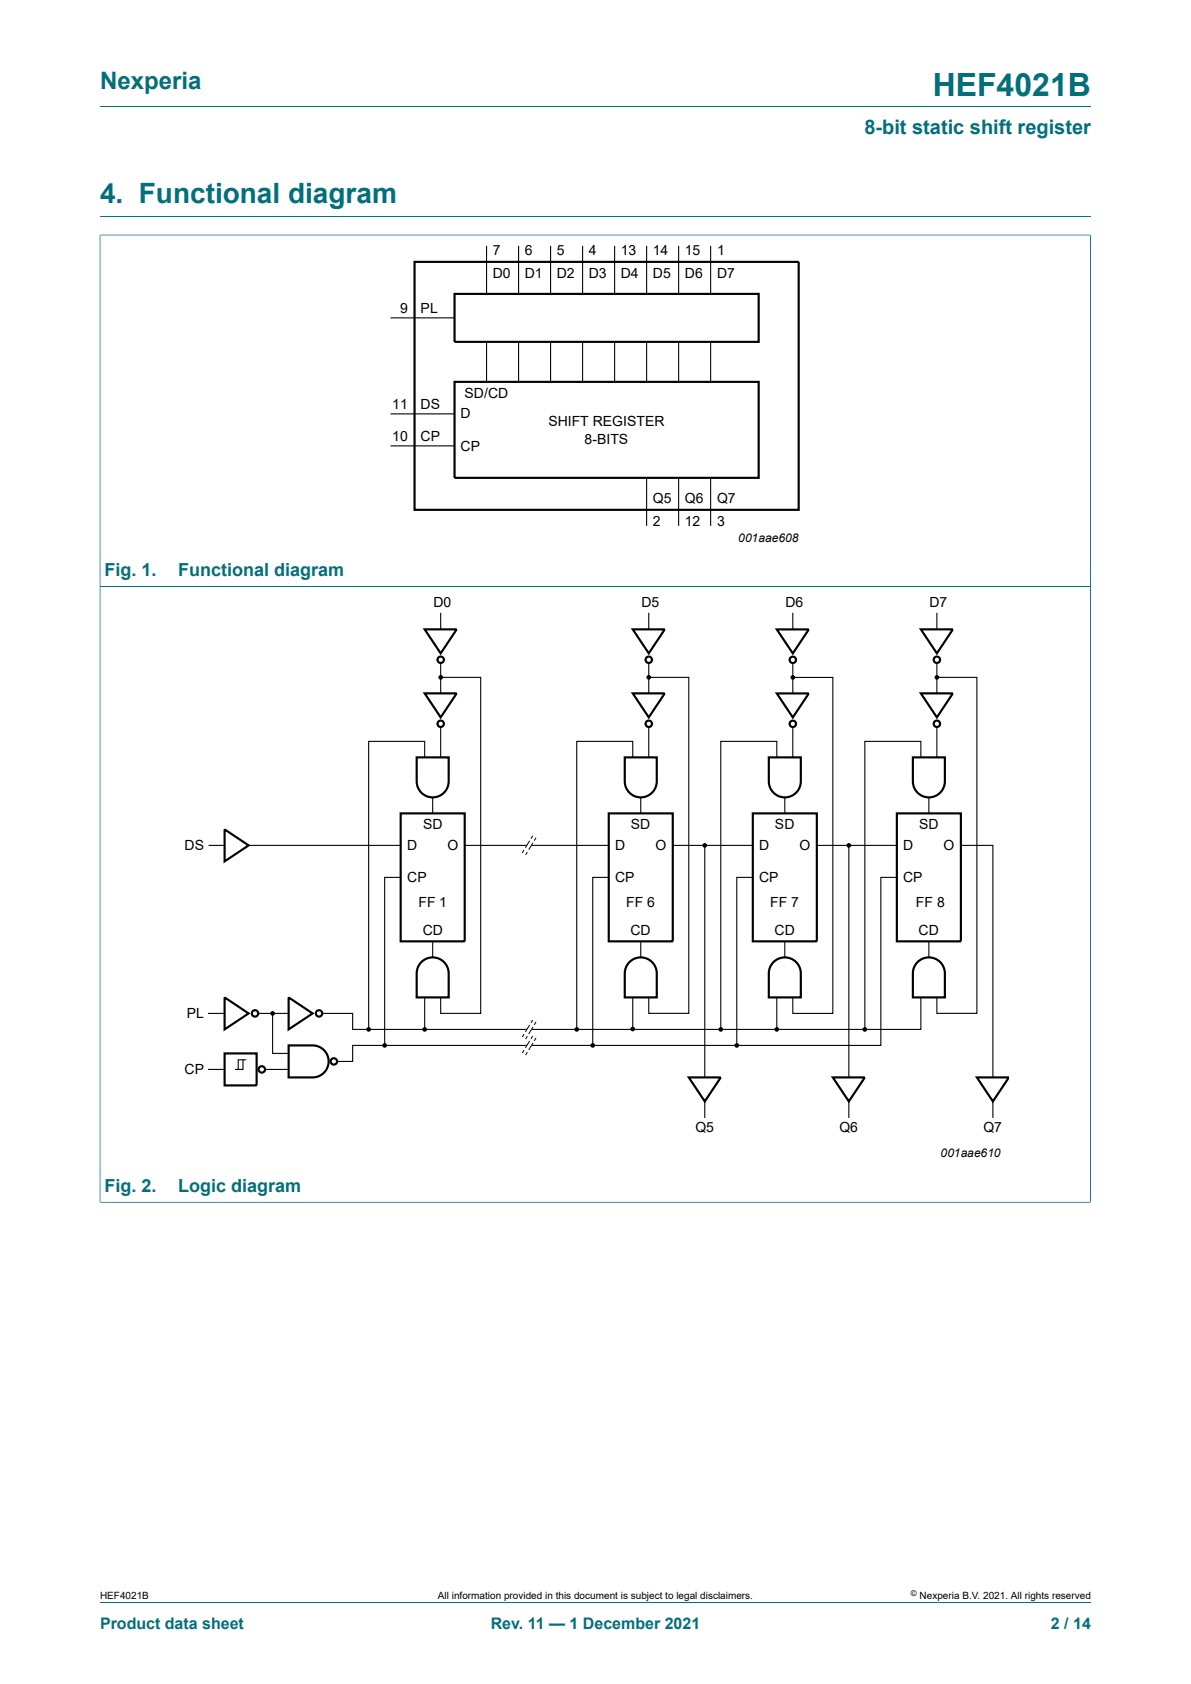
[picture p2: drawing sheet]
<svg xmlns="http://www.w3.org/2000/svg" width="210mm" height="297mm" viewBox="0 0 210 297" stroke-linecap="round" stroke-linejoin="round" font-family="sans-serif">
<path d="M17.6 18.8h174.8M17.6 38.2h174.8M17.6 41.5h174.7M17.6 41.4v170.7M192.3 41.4v170.7M17.6 103.4h174.7M17.6 212h174.7" fill="none" stroke="#036f7b" stroke-width=".18"/>
<g fill="none" stroke="#000" stroke-width=".38">
<path d="M73.1 46.2h67.7v43.7h-67.7zM80.1 51.8h53.7v8.5h-53.7zM80.1 67.3h53.7v17h-53.7zM74.9 111h5.6l-2.8 4.2zM111.6 111h5.6l-2.8 4.2zM137 111h5.6l-2.8 4.2zM162.4 111h5.6l-2.8 4.2zM73.5 133.6h5.6v4.2a2.82 2.82 0 0 1-2.8 2.8 2.82 2.82 0 0 1-2.8-2.8zM74.9 122.3h5.6l-2.8 4.2zM110.2 133.6h5.6v4.2a2.82 2.82 0 0 1-2.8 2.8 2.82 2.82 0 0 1-2.8-2.8zM111.6 122.3h5.6l-2.8 4.2zM135.6 133.6h5.6v4.2a2.82 2.82 0 0 1-2.8 2.8 2.82 2.82 0 0 1-2.8-2.8z"/>
<path d="M137 122.3h5.6l-2.8 4.2zM161 133.6h5.6v4.2a2.82 2.82 0 0 1-2.8 2.8 2.82 2.82 0 0 1-2.8-2.8zM162.4 122.3h5.6l-2.8 4.2zM39.6 146.3l4.2 2.8-4.2 2.8zM70.6 143.5h11.3v22.5h-11.3zM107.3 143.5h11.3v22.5h-11.3zM132.7 143.5h11.3v22.5h-11.3zM158.1 143.5h11.3v22.5h-11.3zM39.6 175.9l4.2 2.8-4.2 2.9zM50.9 175.9l4.2 2.8-4.2 2.9zM74.1 169.9a2.82 2.82 0 0 1 3.1-.9 2.82 2.82 0 0 1 1.9 2.7v4.2h-5.6v-4.2v-.7zM110.8 169.9a2.82 2.82 0 0 1 3.1-.9 2.82 2.82 0 0 1 1.9 2.7v4.2h-5.6v-4.2v-.7z"/>
<path d="M136.2 169.9a2.82 2.82 0 0 1 3.1-.9 2.82 2.82 0 0 1 1.9 2.7v4.2h-5.6v-4.2v-.7zM161.6 169.9a2.82 2.82 0 0 1 3.1-.9 2.82 2.82 0 0 1 1.9 2.7v4.2h-5.6v-4.2v-.7zM39.6 185.8h5.6v5.6h-5.6zM50.9 184.4h4.2a2.82 2.82 0 0 1 2.8 2.8 2.82 2.82 0 0 1-2.8 2.8h-4.2zM121.4 190h5.7l-2.8 4.3zM146.8 190h5.7l-2.8 4.3zM172.2 190h5.7l-2.8 4.3z"/>
<circle cx="77.7" cy="116.4" r=".56"/>
<circle cx="114.4" cy="116.4" r=".56"/>
<circle cx="139.8" cy="116.4" r=".56"/>
<circle cx="165.2" cy="116.4" r=".56"/>
<circle cx="77.7" cy="127.6" r=".56"/>
<circle cx="114.4" cy="127.6" r=".56"/>
<circle cx="139.8" cy="127.7" r=".56"/>
<circle cx="165.2" cy="127.6" r=".56"/>
<circle cx="45" cy="178.7" r=".56"/>
<circle cx="56.3" cy="178.7" r=".56"/>
<circle cx="46.2" cy="188.6" r=".56"/>
<circle cx="58.9" cy="187.2" r=".56"/>
</g>
<g fill="none" stroke="#000" stroke-width=".19">
<path d="M68.9 56.1h11.2M85.8 43.4v8.4M91.4 43.4v8.4M97.1 43.4v8.4M102.7 43.4v8.4M108.4 43.4v8.4M114 43.4v8.4M119.7 43.4v8.4M125.3 43.4v8.4M68.9 73h11.2M68.9 78.6h11.2M85.8 60.3v7"/>
<path d="M91.4 60.3v7M97.1 60.3v7M102.7 60.3v7M108.4 60.3v7M114 60.3v7M119.7 60.3v7M125.3 60.3v7M114 84.3v8.4M119.7 84.3v8.4M125.3 84.3v8.4M77.7 119.5h7.1v59.2h-7.1v-2.8M77.7 108.2v2.8"/>
<path d="M77.7 116.9v5.3M114.4 119.5h7v59.2h-7v-2.8M114.4 108.2v2.8M114.4 116.9v5.3M139.8 119.5h7v59.2h-7v-2.8M139.8 108.2v2.8M139.8 116.9v5.3M165.2 119.5h7v59.2h-7v-2.8M165.2 108.2v2.8M165.2 116.9v5.3M74.9 133.6v-2.8h-9.9v50.7M77.7 128.2v5.3"/>
<path d="M111.6 133.6v-2.8h-9.9v50.8M114.4 128.2v5.3M137 133.6v-2.8h-9.9v50.8M139.8 128.2v5.3M162.4 133.6v-2.8h-9.9v50.8M165.2 128.2v5.3M36.8 149.1h2.8M43.8 149.1h26.8M70.6 154.7h-2.8v29.7M81.9 149.1h25.4M107.3 154.7h-2.8v29.7M118.6 149.1h14.1"/>
<path d="M124.3 149.1v40.9M132.7 154.7h-2.8v29.7M144 149.1h14.1M149.7 149.1v40.9M158.1 154.7h-2.8v29.7h-93.1v2.8h-2.8M169.4 149.1h5.7v40.9M36.8 178.7h2.8M45.5 178.7h5.4M48.1 178.7v7.1h2.8M74.9 175.9v5.7M111.6 175.9v5.7M137 175.9v5.7"/>
<path d="M162.4 175.9v5.7h-100.2v-2.9h-5.4M36.8 188.6h2.8M42.8 186.9v1.7h-1.4M43.4 186.9h-1.4v1.7M46.7 188.6h4.2M124.3 194.3v2.8M149.7 194.3v2.8M175.1 194.3v2.8"/>
</g>
<g fill="#000">
<circle cx="77.7" cy="119.5" r=".28"/>
<circle cx="114.4" cy="119.5" r=".28"/>
<circle cx="139.8" cy="119.5" r=".28"/>
<circle cx="165.2" cy="119.5" r=".28"/>
<circle cx="48.1" cy="178.7" r=".28"/>
<circle cx="65" cy="181.5" r=".28"/>
<circle cx="67.8" cy="184.4" r=".28"/>
<circle cx="74.9" cy="181.6" r=".28"/>
<circle cx="101.7" cy="181.6" r=".28"/>
<circle cx="104.5" cy="184.4" r=".28"/>
<circle cx="111.6" cy="181.5" r=".28"/>
<circle cx="127.1" cy="181.6" r=".28"/>
<circle cx="129.9" cy="184.4" r=".28"/>
<circle cx="137" cy="181.6" r=".28"/>
<circle cx="152.5" cy="181.6" r=".28"/>
</g>
<g fill="none" stroke="#000" stroke-width=".25">
<circle cx="77.7" cy="119.5" r=".28"/>
<circle cx="114.4" cy="119.5" r=".28"/>
<circle cx="139.8" cy="119.5" r=".28"/>
<circle cx="165.2" cy="119.5" r=".28"/>
<circle cx="48.1" cy="178.7" r=".28"/>
<circle cx="65" cy="181.5" r=".28"/>
<circle cx="67.8" cy="184.4" r=".28"/>
<circle cx="74.9" cy="181.6" r=".28"/>
<circle cx="101.7" cy="181.6" r=".28"/>
<circle cx="104.5" cy="184.4" r=".28"/>
<circle cx="111.6" cy="181.5" r=".28"/>
<circle cx="127.1" cy="181.6" r=".28"/>
<circle cx="129.9" cy="184.4" r=".28"/>
<circle cx="137" cy="181.6" r=".28"/>
<circle cx="152.5" cy="181.6" r=".28"/>
</g>
<path d="M93.9 147.4l.6 .4-1.7 2.8-.6-.4z" fill="#fff"/>
<path d="M93.9 147.4l.6 .4-1.7 2.8-.6-.4z" fill="none" stroke="#fff" stroke-width=".18"/>
<path d="M92.4 149.9l-.3 .5M93 150.3l-.3 .5M93.4 148.3l-.8 1.2M93.9 147.4l-.3 .5M94 148.6l-.8 1.3M94.5 147.8l-.3 .5" fill="none" stroke="#000" stroke-width=".18"/>
<path d="M93.9 179.9l.6 .3-1.7 2.9-.6-.4z" fill="#fff"/>
<path d="M93.9 179.9l.6 .3-1.7 2.9-.6-.4z" fill="none" stroke="#fff" stroke-width=".18"/>
<path d="M93.9 179.9l-.3 .5M92.4 182.4l-.3 .5M93 182.7l-.3 .5M93.4 180.8l-.8 1.2M94 181.1l-.8 1.3M94.5 180.2l-.3 .5" fill="none" stroke="#000" stroke-width=".18"/>
<path d="M93.9 182.7l.6 .4-1.7 2.8-.6-.4z" fill="#fff"/>
<path d="M93.9 182.7l.6 .4-1.7 2.8-.6-.4z" fill="none" stroke="#fff" stroke-width=".18"/>
<path d="M92.4 185.2l-.3 .5M93 185.6l-.3 .5M93.4 183.6l-.8 1.2M93.9 182.7l-.3 .5M94 183.9l-.8 1.3M94.5 183.1l-.3 .5" fill="none" stroke="#000" stroke-width=".18"/>
<g fill="#000">
<circle cx="124.3" cy="149.1" r=".28"/>
<circle cx="149.7" cy="149.1" r=".28"/>
</g>
<g fill="none" stroke="#000" stroke-width=".25">
<circle cx="124.3" cy="149.1" r=".28"/>
<circle cx="149.7" cy="149.1" r=".28"/>
</g>
<path d="M76.3 140.6v2.9M113 140.6v2.9M138.4 140.6v2.9M163.8 140.6v2.9M76.3 166v2.9M113 166v2.9M138.4 166v2.9M163.8 166v2.9" fill="none" stroke="#000" stroke-width=".19"/>
<path d="M17.6 41.5v170.5M17.7 41.5h174.5M192.3 41.5v170.5M17.7 103.4h174.5M17.7 212h174.5M17.6 282.6h174.8" fill="none" stroke="#036f7b" stroke-width=".18"/>
<text font-size="5.6" fill="#036f7b" x="164.5" y="16.8">HEF4021B</text>
<text font-size="4.9" fill="#036f7b" x="17.6" y="35.9">4. Functional diagram</text>
<text font-size="4.2" fill="#036f7b" x="17.6" y="15.6">Nexperia</text>
<text font-size="3.5" fill="#036f7b" x="152.4" y="23.7">8-bit static shift register</text>
<g font-size="3.2" fill="#036f7b">
<text x="18.4" y="101.6">Fig. 1.</text>
<text x="31.4" y="101.6">Functional diagram</text>
<text x="18.4" y="210.2">Fig. 2.</text>
<text x="31.4" y="210.2">Logic diagram</text>
</g>
<g font-size="2.8" fill="#036f7b">
<text x="17.6" y="287.2">Product data sheet</text>
<text x="86.5" y="287.2">Rev. 11 — 1 December 2021</text>
<text x="185.3" y="287.2">2 / 14</text>
</g>
<g font-size="2.5">
<text x="86.9" y="45">7</text>
<text x="92.5" y="45">6</text>
<text x="98.2" y="45">5</text>
<text x="103.8" y="45">4</text>
<text x="109.5" y="45">13</text>
<text x="115.1" y="45">14</text>
<text x="120.8" y="45">15</text>
<text x="126.4" y="45">1</text>
<text x="86.9" y="49">D0</text>
<text x="92.5" y="49">D1</text>
<text x="98.2" y="49">D2</text>
<text x="103.8" y="49">D3</text>
<text x="109.5" y="49">D4</text>
<text x="115.1" y="49">D5</text>
<text x="120.8" y="49">D6</text>
<text x="126.4" y="49">D7</text>
<text x="70.6" y="55.2">9</text>
<text x="74.2" y="55.2">PL</text>
<text x="81.9" y="70.1">SD/CD</text>
<text x="69.2" y="72.1">11</text>
<text x="69.2" y="77.7">10</text>
<text x="74.2" y="72.1">DS</text>
<text x="74.2" y="77.7">CP</text>
<text x="81.2" y="73.8">D</text>
<text x="96.7" y="75.2">SHIFT REGISTER</text>
<text x="81.2" y="79.5">CP</text>
<text x="103.1" y="78.3">8-BITS</text>
<text x="115.1" y="88.8">Q5</text>
<text x="120.8" y="88.8">Q6</text>
<text x="126.4" y="88.8">Q7</text>
<text x="115.1" y="92.7">2</text>
<text x="120.8" y="92.7">12</text>
<text x="126.4" y="92.7">3</text>
<text x="76.4" y="107">D0</text>
<text x="113.1" y="107">D5</text>
<text x="138.5" y="107">D6</text>
<text x="163.9" y="107">D7</text>
<text x="32.5" y="149.9">DS</text>
<text x="71.8" y="149.9">D</text>
<text x="74.6" y="146.3">SD</text>
<text x="78.9" y="149.9">O</text>
<text x="108.5" y="149.9">D</text>
<text x="111.2" y="146.3">SD</text>
<text x="115.6" y="149.9">O</text>
<text x="133.9" y="149.9">D</text>
<text x="136.6" y="146.3">SD</text>
<text x="141" y="149.9">O</text>
<text x="159.3" y="149.9">D</text>
<text x="162" y="146.3">SD</text>
<text x="166.4" y="149.9">O</text>
<text x="71.8" y="155.5">CP</text>
<text x="108.5" y="155.5">CP</text>
<text x="133.9" y="155.5">CP</text>
<text x="159.3" y="155.5">CP</text>
<text x="73.8" y="160">FF 1</text>
<text x="110.4" y="160">FF 6</text>
<text x="135.8" y="160">FF 7</text>
<text x="161.5" y="160">FF 8</text>
<text x="74.5" y="164.9">CD</text>
<text x="111.2" y="164.9">CD</text>
<text x="136.6" y="164.9">CD</text>
<text x="162" y="164.9">CD</text>
<text x="32.9" y="179.5">PL</text>
<text x="32.5" y="189.4">CP</text>
<text x="122.6" y="199.6">Q5</text>
<text x="148" y="199.6">Q6</text>
<text x="173.4" y="199.6">Q7</text>
</g>
<g font-size="2.1">
<text x="130.2" y="95.5">001aae608</text>
<text x="165.9" y="204.1">001aae610</text>
</g>
<g font-size="1.8">
<text x="17.6" y="282">HEF4021B</text>
<text x="77.2" y="282">All information provided in this document is subject to legal disclaimers.</text>
<text x="162.2" y="282">Nexperia B.V. 2021. All rights reserved</text>
</g>
<text font-size="1.4" x="160.6" y="281.6">©</text>
</svg>
